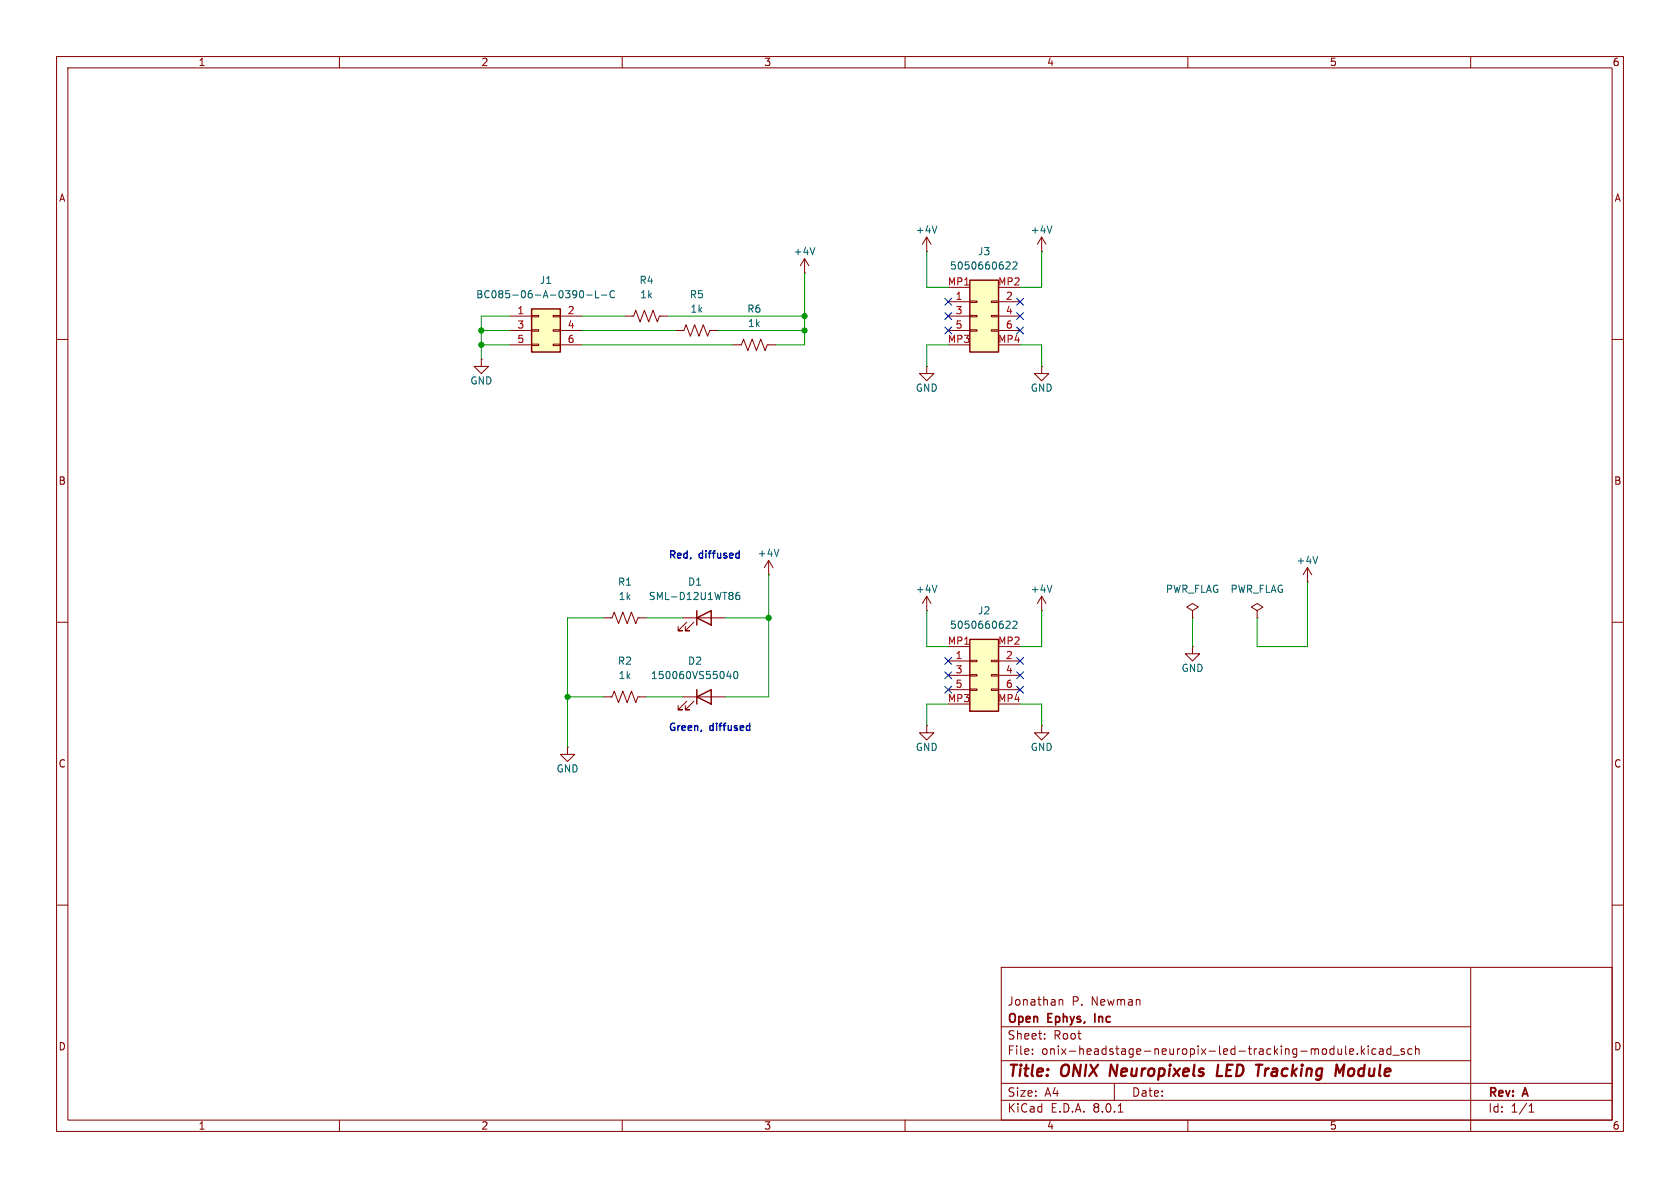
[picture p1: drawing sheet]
<svg xmlns="http://www.w3.org/2000/svg" width="297mm" height="210mm" viewBox="0 0 297 210" stroke-linecap="round" stroke-linejoin="round" font-family="sans-serif">
<g fill="none" stroke="#840000" stroke-width=".18">
<path d="M10 10h277v190h-277zM12 12h273v186h-273zM60 10v2M110 10v2M160 10v2M210 10v2M260 10v2M10 60h2M184.1 44.5h.1M184.1 41.9l-.7 1.3M184.1 41.9v2.6M184.1 41.9l.8 1.3"/>
<path d="M285 60h2M85.1 63.5v1.3h1.3l-1.3 1.2-1.3-1.2h1.3M85.1 63.5h.1M184.1 64.8v1.2h1.3l-1.3 1.3-1.2-1.3h1.2M184.1 64.8h.1M135.9 99.1l-.8 1.2M135.9 99.1v2.5M135.9 99.1l.8 1.2M10 110h2M106.7 109.2h1.5l.4-1 .7 2 .8-2 .8 2 .7-2 .8 2 .4-1h1.5M120.6 109.2h7.7M121.4 110l-1.5 1.5h.7h-.7v-.8"/>
<path d="M122.7 110l-1.5 1.5h.7h-.7v-.8M135.9 101.6h.1M163.8 108h.1M163.8 105.4l-.7 1.3M163.8 105.4v2.6M163.8 105.4l.8 1.3M184.1 108h.1M184.1 105.4v2.6M184.1 105.4l-.7 1.3M184.1 105.4l.8 1.3M210.8 108l1-.7-1-.6-1 .6 1 .7v1.2M210.8 109.2h.1"/>
<path d="M210.8 114.3v1.3h1.3l-1.3 1.2-1.3-1.2h1.3M210.8 114.3h.1M222.2 108l1.1-.7-1.1-.6-1 .6 1 .7v1.2M222.2 109.2h.1M231.1 102.9h.1M231.1 100.3l-.7 1.3M231.1 100.3v2.6M231.1 100.3l.8 1.3M285 110h2M106.7 123.2h1.5l.4-1 .7 2 .8-2 .8 2 .7-2 .8 2 .4-1h1.5M120.6 123.2h7.7M121.4 124l-1.5 1.5h.7h-.7v-.8"/>
<path d="M122.7 124l-1.5 1.5h.7h-.7v-.8M163.8 128.3v1.2h1.3l-1.3 1.3-1.2-1.3h1.2M163.8 128.3h.1M184.1 128.3v1.2h1.3l-1.3 1.3-1.2-1.3h1.2M184.1 128.3h.1M10 160h2M285 160h2M177 171h108v27h-108zM187.2 176.7v1M187.2 176.8l.3-.1 .3 .1 .1 .9M260 171v29M60 198v2"/>
<path d="M110 198v2M160 198v2M177 194.5h108M177 191.5h108M177 187.5h83M177 181.5h83M182.5 186.3v.1M182.5 185.5v.1M184.7 183.6v.1M184.7 182.8v.1M197 191.5v3M197.7 196.6h.8"/>
<path d="M210 198v2M236.5 186.2l.2 .2 .5-.1M237.2 185.4v1M237.9 184.9v1.3l.2 .2M238.6 185.9l.7-.1-.1-.3-.4-.1-.2 .2 .1 .7h.5M240 186.3v.1M240.7 184.9v1.5M240.8 185.8l.4 .6M241.2 185.4l-.5 .6M241.9 184.9v.1M241.9 185.4v1M243.2 185.5l-.4-.1-.3 .3v.4l.2 .2h.5"/>
<path d="M243.9 185.5h.6v.9M244.5 185.8h-.5a.29 .29 0 0 0-.2 .3 .29 .29 0 0 0 .2 .3l.5-.1M245.9 185.5l-.4-.1-.3 .3v.4l.1 .2h.6M245.9 184.9v1.5M246.2 186.5h1.2M248.2 185.5l-.3-.1-.2 .2v.2l.5 .2v.3h-.5M249.6 185.5l-.4-.1-.3 .3v.4l.1 .2h.6M250.2 185.5l.3-.1 .3 .1 .1 .9M250.2 184.9v1.5M270.3 196.6h.9M270.3 195.5l.4-.4v1.5"/>
</g>
<path d="M196.4 188.2l-.2 2M215.4 188.2l-.3 2h1M223.8 188.9l-.2 1.3M224.1 188.9l-.4 .4M236.8 189.6l.8-1.4-.2 2M238.6 189l-.2 .3-.1 .5 .3 .4" fill="none" stroke="#840000" stroke-width=".4"/>
<path d="M193.6 179.2v1.5" fill="none" stroke="#840000" stroke-width=".3"/>
<path d="M186 39.9l-.5 1.3M137.7 97.1l-.4 1.3M233 98.4l-.5 1.2M128.8 118.6l-.3 .9h.8M129.1 119.1v.9M129.8 118.8l.2-.1a.68 .68 0 0 1 .4 .6 .68 .68 0 0 1-.4 .7l-.2-.2-.1-.3zM130.7 104.7l-.4 .1a.86 .86 0 0 0 0 1.2l.4-.1 .1-.5-.2-.2-.4 .1-.1 .1M165.6 103.4l-.4 1.3M186 103.4l-.5 1.3" fill="none" stroke="#006464" stroke-width=".18"/>
<path d="M123.2 109.2l2.5-1.2v2.5zM123.2 108v2.5M123.2 123.2l2.5-1.3v2.6zM123.2 121.9v2.6" fill="none" stroke="#840000" stroke-width=".25"/>
<path d="M171.4 49.5h5.1v12.7h-5.1z" fill="#ffffc2"/>
<g fill="none" stroke="#840000" stroke-width=".18">
<path d="M163.8 44.5h.1M163.8 41.9l-.7 1.3M163.8 41.9v2.6M163.8 41.9l.8 1.3M167.6 53.3h3.8M167.6 55.9h3.8M167.6 58.4h3.8M167.6 50.8h3.8M171.4 58.3h1.3v.2h-1.3zM171.4 55.8h1.3v.2h-1.3zM171.4 53.2h1.3v.3h-1.3zM175.3 58.3h1.2v.2h-1.2z"/>
<path d="M175.3 55.8h1.2v.2h-1.2zM175.3 53.2h1.2v.3h-1.2zM176.5 53.3h3.8M176.5 55.9h3.8M176.5 58.4h3.8M176.5 50.8h3.8M167.6 61h3.8M176.5 61h3.8"/>
</g>
<path d="M171.4 49.5h5.1v12.7h-5.1z" fill="none" stroke="#840000" stroke-width=".25"/>
<path d="M165.6 39.9l-.4 1.3M178 46.3l.5 .1 .1 .3-.8 .9h.8M179.1 46.4l.5-.1 .2 .4-.8 .9h.8" fill="none" stroke="#006464" stroke-width=".18"/>
<path d="M94 54.6h5.1v7.6h-5.1z" fill="#ffffc2"/>
<g fill="none" stroke="#840000" stroke-width=".18">
<path d="M90.2 55.9h3.8M90.2 58.4h3.8M94 58.3h1.2v.2h-1.2zM94 55.8h1.2v.2h-1.2zM97.8 58.3h1.3v.2h-1.3zM97.8 55.8h1.3v.2h-1.3zM99.1 55.9h3.8M99.1 58.4h3.8M90.2 61h3.8M94 60.8h1.2v.3h-1.2zM97.8 60.8h1.3v.3h-1.3zM99.1 61h3.8"/>
<path d="M100.3 132.1v1.3h1.3l-1.3 1.2-1.2-1.2h1.2M100.3 132.1h.1"/>
</g>
<path d="M94 54.6h5.1v7.6h-5.1z" fill="none" stroke="#840000" stroke-width=".25"/>
<path d="M102.6 51.4h.1a.68 .68 0 0 1 .5 .6 .68 .68 0 0 1-.5 .6 .84 .84 0 0 1-.1-1.2zM103.7 52.2h1M105.3 51.4v1.2h.6M106.3 52.2h1M108.6 51.5a.6 .6 0 0 0-.8 .4 .6 .6 0 0 0 .6 .7l.2-.1" fill="none" stroke="#006464" stroke-width=".18"/>
<path d="M171.4 113h5.1v12.7h-5.1z" fill="#ffffc2"/>
<g fill="none" stroke="#840000" stroke-width=".18">
<path d="M110.5 55.9h1.5l.4-1 .8 2 .7-2 .8 2 .7-2 .8 2 .4-1h1.5M119.4 58.4h1.5l.4-1 .7 2 .8-2 .8 2 .7-2 .8 2 .4-1h1.5M142.2 48.3h.1M142.2 45.7l-.7 1.3M142.2 45.7v2.6M142.2 45.7l.8 1.3M129.5 61h1.6l.3-1.1 .8 2.1 .8-2.1 .7 2.1 .8-2.1 .8 2.1 .3-1h1.6M163.8 64.8v1.2h1.3l-1.3 1.3-1.2-1.3h1.2M163.8 64.8h.1M167.6 116.8h3.8M167.6 119.4h3.8M167.6 114.3h3.8"/>
<path d="M171.4 119.3h1.3v.2h-1.3zM171.4 116.7h1.3v.3h-1.3zM175.3 119.3h1.2v.2h-1.2zM175.3 116.7h1.2v.3h-1.2zM176.5 116.8h3.8M176.5 119.4h3.8M176.5 114.3h3.8M167.6 121.9h3.8M167.6 124.5h3.8M171.4 121.8h1.3v.2h-1.3zM175.3 121.8h1.2v.2h-1.2zM176.5 121.9h3.8"/>
<path d="M176.5 124.5h3.8"/>
</g>
<path d="M171.4 113h5.1v12.7h-5.1z" fill="none" stroke="#840000" stroke-width=".25"/>
<path d="M144.1 43.8l-.5 1.2M178 109.8l.5 .1 .1 .3-.8 .9h.8M179.1 109.9l.5-.1 .2 .4-.8 .9h.8" fill="none" stroke="#006464" stroke-width=".18"/>
<g fill="none" stroke="#009600" stroke-width=".18">
<path d="M85.1 58.4h5.1M90.2 55.9h-5.1v7.6M102.9 55.9h7.6M102.9 58.4h16.5M118.1 55.9h24.1M127 58.4h15.2M142.2 48.3v12.7h-5M163.8 44.5v6.3h3.8M184.1 44.5v6.3h-3.8M85.1 61h5.1M102.9 61h26.6M167.6 61h-3.8v3.8"/>
<path d="M180.3 61h3.8v3.8M106.7 109.2h-6.4v22.9M114.3 109.2h6.3M128.3 109.2h7.6M135.9 101.6v21.6h-7.6M163.8 108v6.3h3.8M184.1 108v6.3h-3.8M210.8 109.2v5.1M231.1 102.9v11.4h-8.9v-5.1M100.3 123.2h6.4M114.3 123.2h6.3M167.6 124.5h-3.8v3.8"/>
<path d="M180.3 124.5h3.8v3.8"/>
</g>
<g fill="none" stroke="#000084" stroke-width=".18">
<path d="M167 52.7l1.2 1.2M167 55.3l1.2 1.2M167 57.8l1.2 1.2M168.2 52.7l-1.2 1.2M168.2 55.3l-1.2 1.2M168.2 57.8l-1.2 1.2M179.7 55.3l1.2 1.2M179.7 52.7l1.2 1.2M179.7 57.8l1.2 1.2M180.9 55.3l-1.2 1.2M180.9 52.7l-1.2 1.2M180.9 57.8l-1.2 1.2"/>
<path d="M167 118.8l1.2 1.2M167 116.2l1.2 1.2M168.2 118.8l-1.2 1.2M168.2 116.2l-1.2 1.2M179.7 116.2l1.2 1.2M179.7 118.8l1.2 1.2M180.9 116.2l-1.2 1.2M180.9 118.8l-1.2 1.2M167 121.3l1.2 1.2M168.2 121.3l-1.2 1.2M179.7 121.3l1.2 1.2M180.9 121.3l-1.2 1.2"/>
</g>
<g fill="#009600" stroke="#009600" stroke-width=".18">
<circle cx="135.9" cy="109.2" r=".46"/>
<circle cx="100.3" cy="123.2" r=".46"/>
<circle cx="85.1" cy="61" r=".46"/>
<circle cx="85.1" cy="58.4" r=".46"/>
<circle cx="142.2" cy="55.9" r=".46"/>
<circle cx="142.2" cy="58.4" r=".46"/>
</g>
<g font-size="2.8" fill="#840000">
<text x="178" y="190.9">Title:</text>
<text x="187.7" y="190.9">ONIX</text>
<text x="197" y="190.9">Neuropixels</text>
<text x="216.8" y="190.9">LED</text>
<text x="224.5" y="190.9">Tracking</text>
<text x="239.3" y="190.9">Module</text>
</g>
<g font-size="2.1" fill="#840000">
<text x="178" y="178">Jonathan</text>
<text x="189.4" y="178">P.</text>
<text x="193" y="178">Newman</text>
<text x="178" y="184">Sheet:</text>
<text x="178" y="181.2">Open</text>
<text x="185.3" y="181.2">Ephys,</text>
<text x="186.2" y="184">Root</text>
<text x="194.2" y="181.2">Inc</text>
<text x="178" y="186.7">File:</text>
<text x="184.1" y="186.7">onix-headstage-neuropix-led-tracking-module.kicad_sch</text>
<text x="178" y="196.9">KiCad</text>
<text x="178" y="194.1">Size:</text>
<text x="184.7" y="194.1">A4</text>
<text x="185.7" y="196.9">E.D.A.</text>
<text x="193.3" y="196.9">8.0.1</text>
<text x="200" y="194.1">Date:</text>
<text x="263" y="194.3">Rev:</text>
<text x="263" y="196.9">Id:</text>
<text x="267.1" y="196.9">1/1</text>
<text x="269.4" y="194.3">A</text>
</g>
<g font-size="1.8" fill="#840000">
<text x="35" y="11.9">1</text>
<text x="85" y="11.9">2</text>
<text x="135" y="11.9">3</text>
<text x="185" y="11.9">4</text>
<text x="235" y="11.9">5</text>
<text x="285" y="11.9">6</text>
<text x="10.3" y="35.9">A</text>
<text x="285.3" y="35.9">A</text>
<text x="10.3" y="85.9">B</text>
<text x="285.3" y="85.9">B</text>
<text x="10.3" y="135.9">C</text>
<text x="285.3" y="135.9">C</text>
<text x="10.3" y="185.9">D</text>
<text x="285.3" y="185.9">D</text>
<text x="35" y="199.9">1</text>
<text x="85" y="199.9">2</text>
<text x="135" y="199.9">3</text>
<text x="185" y="199.9">4</text>
<text x="235" y="199.9">5</text>
<text x="285" y="199.9">6</text>
</g>
<g font-size="1.8" fill="#006464">
<text x="161.8" y="41.5">+4V</text>
<text x="182.1" y="41.5">+4V</text>
<text x="140.2" y="45.3">+4V</text>
<text x="167.8" y="47.9">5050660622</text>
<text x="172.8" y="45.3">J3</text>
<text x="84.1" y="52.9">BC085-06-A-0390-L-C</text>
<text x="95.3" y="50.4">J1</text>
<text x="113" y="50.4">R4</text>
<text x="113.1" y="52.9">1k</text>
<text x="121.8" y="52.9">R5</text>
<text x="122" y="55.5">1k</text>
<text x="132" y="55.5">R6</text>
<text x="132.1" y="58">1k</text>
<text x="83.1" y="68.2">GND</text>
<text x="161.8" y="69.4">GND</text>
<text x="182.1" y="69.4">GND</text>
<text x="133.9" y="98.7">+4V</text>
<text x="229.1" y="99.9">+4V</text>
<text x="109.1" y="103.7">R1</text>
<text x="109.3" y="106.3">1k</text>
<text x="114.6" y="106.3">SML-D12U1WT86</text>
<text x="121.5" y="103.7">D1</text>
<text x="161.8" y="105">+4V</text>
<text x="182.1" y="105">+4V</text>
<text x="206" y="105">PWR_FLAG</text>
<text x="217.4" y="105">PWR_FLAG</text>
<text x="167.8" y="111.4">5050660622</text>
<text x="172.8" y="108.8">J2</text>
<text x="109.1" y="117.7">R2</text>
<text x="121.5" y="117.7">D2</text>
<text x="208.8" y="119">GND</text>
<text x="109.3" y="120.2">1k</text>
<text x="115" y="120.2">150060VS55040</text>
<text x="98.3" y="136.8">GND</text>
<text x="161.8" y="132.9">GND</text>
<text x="182.1" y="132.9">GND</text>
</g>
<g font-size="1.8" fill="#a90000">
<text x="167.5" y="50.5">MP1</text>
<text x="168.8" y="53.1">1</text>
<text x="176.4" y="50.5">MP2</text>
<text x="177.7" y="53.1">2</text>
<text x="91.4" y="55.6">1</text>
<text x="91.4" y="58.2">3</text>
<text x="100.3" y="55.6">2</text>
<text x="100.3" y="58.2">4</text>
<text x="168.8" y="55.6">3</text>
<text x="168.8" y="58.2">5</text>
<text x="177.7" y="55.6">4</text>
<text x="177.7" y="58.2">6</text>
<text x="91.4" y="60.7">5</text>
<text x="100.3" y="60.7">6</text>
<text x="167.5" y="60.7">MP3</text>
<text x="176.4" y="60.7">MP4</text>
<text x="167.5" y="114">MP1</text>
<text x="168.8" y="116.6">1</text>
<text x="168.8" y="119.1">3</text>
<text x="176.4" y="114">MP2</text>
<text x="177.7" y="116.6">2</text>
<text x="177.7" y="119.1">4</text>
<text x="167.5" y="124.2">MP3</text>
<text x="168.8" y="121.7">5</text>
<text x="176.4" y="124.2">MP4</text>
<text x="177.7" y="121.7">6</text>
</g>
<g font-size="1.8" fill="#0000c2">
<text x="118.1" y="98.8">Red,</text>
<text x="123.7" y="98.8">diffused</text>
<text x="118.1" y="129.3">Green,</text>
<text x="125.6" y="129.3">diffused</text>
</g>
</svg>
